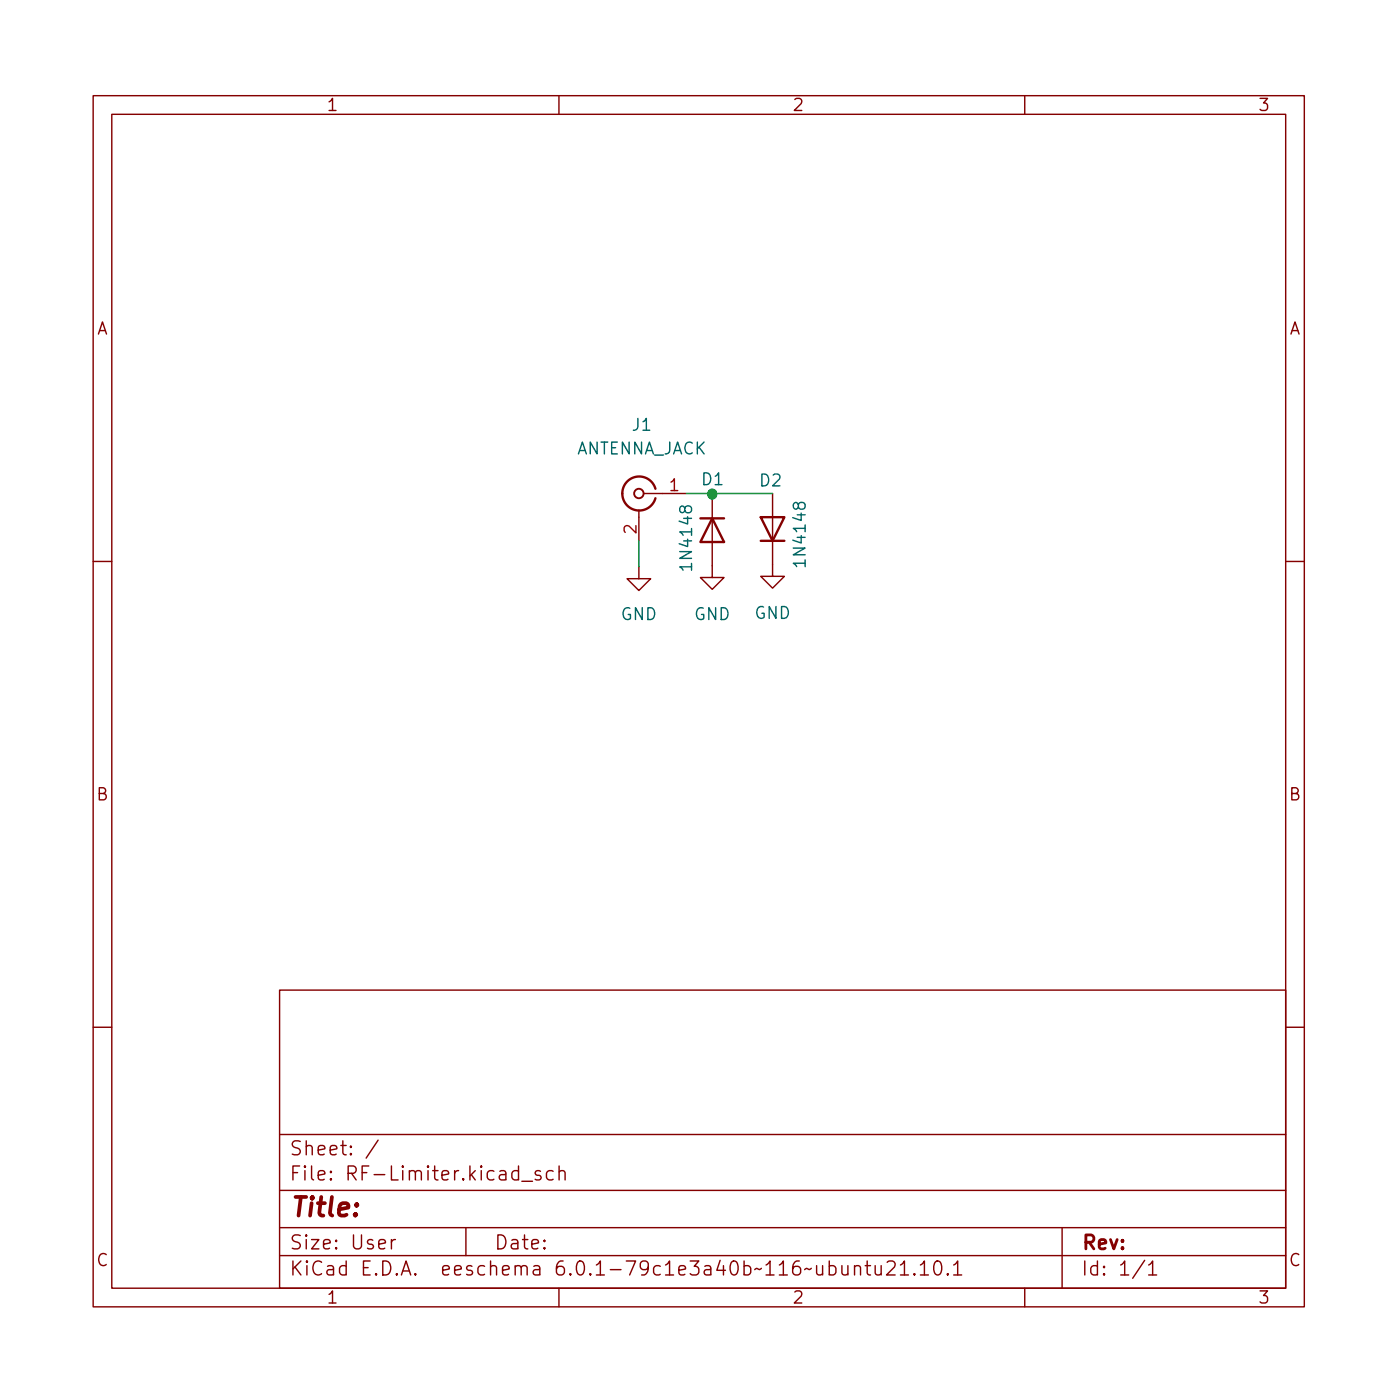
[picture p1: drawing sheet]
<svg xmlns="http://www.w3.org/2000/svg" width="150mm" height="150mm" viewBox="0 0 150 150" stroke-linecap="round" stroke-linejoin="round" font-family="sans-serif">
<g fill="none" stroke="#840000" stroke-width=".15">
<path d="M10 10.3h130v130h-130zM12 12.3h126v126h-126zM60 10.3v2M110 10.3v2M68.6 54.8v3.3M69.1 53h4.6M76.5 53.1v8.9h1.2l-1.2 1.3-1.3-1.3h1.3M82.9 53v8.9h1.3l-1.3 1.2-1.2-1.2h1.2M10 60.3h2M68.6 60.8v1.3h1.2l-1.2 1.3-1.3-1.3h1.3M138 60.3h2M10 110.3h2"/>
<path d="M30 106.3h108v32h-108zM138 110.3h2M30 134.8h108M30 131.8h108M30 127.8h108M30 121.8h108M40.6 122.4l-1.3 1.9M42 133.1v1M42.4 133.1a.38 .38 0 0 0-.4 .2M50 131.8v3M56 126.8h1.2M58 125.7h-.3l-.3 .2 .1 .2 .5 .1 .1 .2-.1 .2-.1 .1-.5-.1"/>
<path d="M59.4 125.7h-.5l-.2 .2v.5l.1 .2 .1 .1 .5-.1M60 138.3v2M60 125.8a.37 .37 0 0 1 .7 .1v.8M60 125.2v1.5M91.7 136a.37 .37 0 0 1 .7 .1v.8M91.7 135.9v1M92.9 135.9h.5M93.1 135.4v1.2l.1 .2 .2 .1M93.9 135.9v.7l.1 .2a.41 .41 0 0 0 .6-.1M94.6 135.9v1M95.2 135.5l.2-.1h.4a.41 .41 0 0 1 .2 .6l-.8 .9h.9M96.7 135.8l.4-.4v1.5"/>
<path d="M96.7 136.9h.8M98.2 136.7v.1v.1l-.1-.1 .1-.1v.2M98.8 135.8l.4-.4v1.5M98.8 136.9h.9M100.4 135.5a.36 .36 0 0 1 .3-.1 .36 .36 0 0 1 .3 .2 .88 .88 0 0 1-.3 1.3 .38 .38 0 0 1-.4-.3 1.28 1.28 0 0 1 .1-1.1zM101.7 136.7l.1 .1-.1 .1v-.1v-.1v.2M102.4 135.8l.4-.4v1.5M102.4 136.9h.8M110 138.3v2M114 131.8v6.5M122.9 135.3l-1.3 1.9M123.3 135.8l.4-.4v1.5"/>
<path d="M123.3 136.9h.9"/>
</g>
<path d="M70.4 52.5a1.81 1.81 0 0 0-2.8-1 1.81 1.81 0 0 0 0 3 1.81 1.81 0 0 0 2.8-1M75.2 55.6h2.5M76.5 55.6l1.2 2.6h-2.5zM81.7 55.5h2.5l-1.3 2.6zM81.7 58.1h2.5" fill="none" stroke="#840000" stroke-width=".25"/>
<circle cx="68.6" cy="53" r=".51" fill="none" stroke="#840000" stroke-width=".2"/>
<path d="M68.6 58.1v2.7M73.7 53h9.2M76.5 53v.1" fill="none" stroke="#009600" stroke-width=".15"/>
<g fill="#009600" stroke="#009600" stroke-width=".15">
<circle cx="76.5" cy="53" r=".46"/>
<circle cx="76.5" cy="53.1" r=".46"/>
</g>
<text font-size="2.8" fill="#840000" x="31" y="130.6">Title:</text>
<g font-size="2.1" fill="#840000">
<text x="31" y="124">Sheet: /</text>
<text x="31" y="126.7">File: RF-Limiter.kicad_sch</text>
<text x="31" y="136.9">KiCad E.D.A. eeschema 6.0.1-79c1e3a40b~116~ubuntu21.10.1</text>
<text x="31" y="134.1">Size: User</text>
<text x="53" y="134.1">Date:</text>
<text x="116" y="134.1">Rev:</text>
<text x="116" y="136.9">Id: 1/1</text>
</g>
<g font-size="1.8" fill="#840000">
<text x="35" y="11.9">1</text>
<text x="85" y="11.9">2</text>
<text x="135" y="11.9">3</text>
<text x="10.3" y="35.9">A</text>
<text x="138.4" y="35.9">A</text>
<text x="10.3" y="85.9">B</text>
<text x="138.4" y="85.9">B</text>
<text x="10.3" y="135.9">C</text>
<text x="138.4" y="135.9">C</text>
<text x="35" y="139.9">1</text>
<text x="85" y="139.9">2</text>
<text x="135" y="139.9">3</text>
</g>
<g font-size="1.8" fill="#006464">
<text x="67.9" y="46.2">J1</text>
<text x="61.7" y="48.8">ANTENNA_JACK</text>
<text x="75.4" y="52.1">D1</text>
<text x="81.6" y="52.2">D2</text>
<text x="74.3" y="60.9" transform="rotate(-90 74.3 60.9)">1N4148</text>
<text x="86.5" y="60.5" transform="rotate(-90 86.5 60.5)">1N4148</text>
<text x="66.6" y="66.6">GND</text>
<text x="74.5" y="66.6">GND</text>
<text x="81" y="66.4">GND</text>
</g>
<g font-size="1.8" fill="#a90000">
<text x="71.9" y="52.7">1</text>
<text x="68.3" y="57.3" transform="rotate(-90 68.3 57.3)">2</text>
</g>
</svg>
